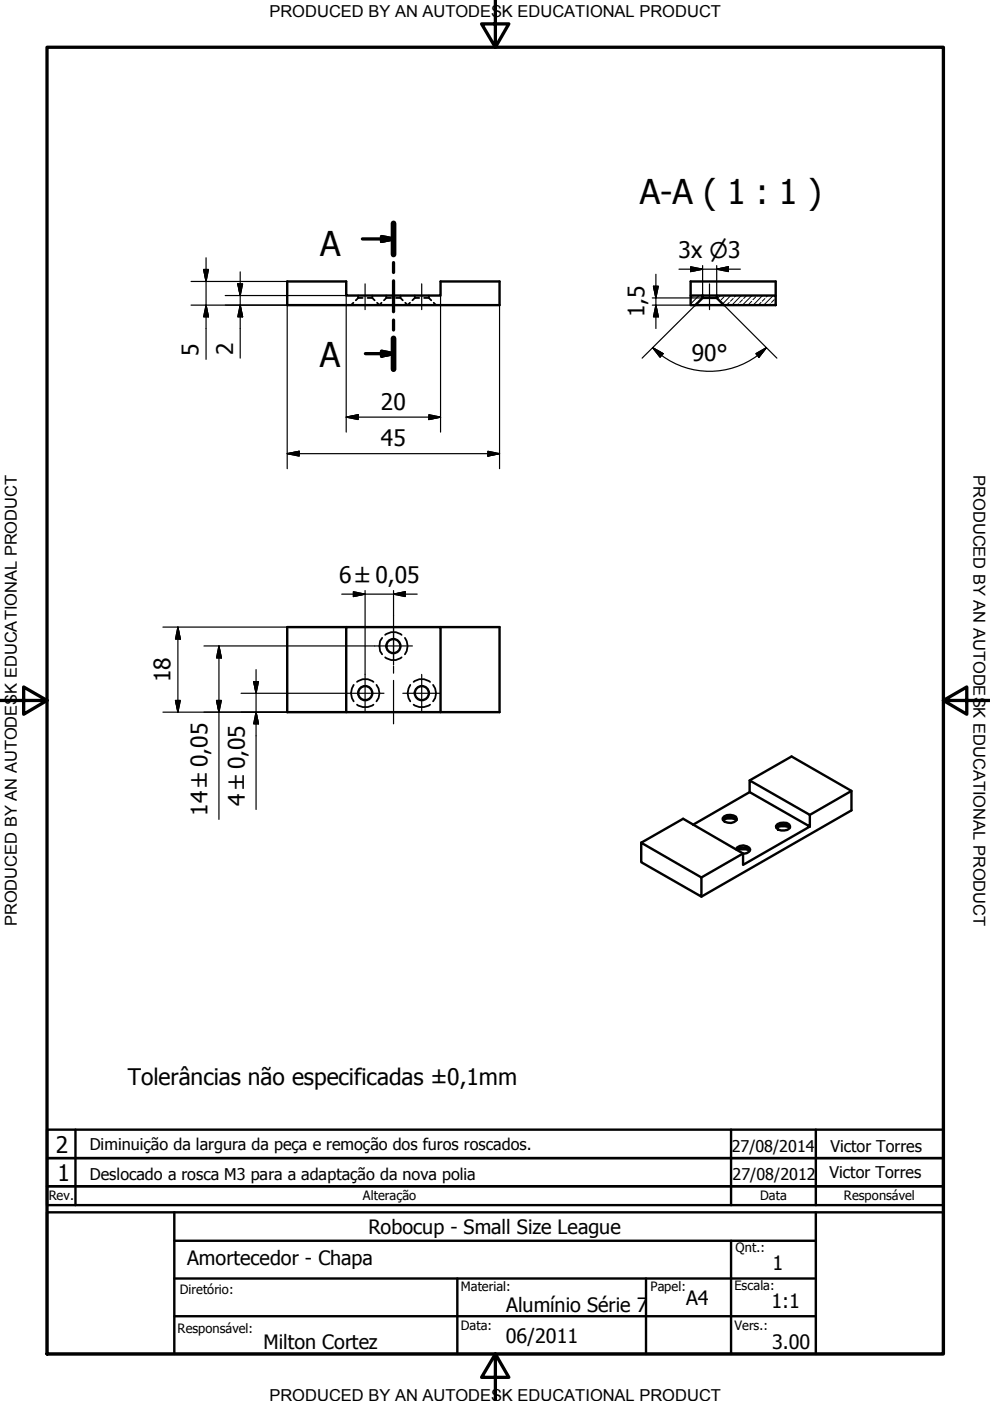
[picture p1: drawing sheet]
<svg xmlns="http://www.w3.org/2000/svg" width="210mm" height="297mm" viewBox="0 0 210 297" stroke-linecap="round" stroke-linejoin="round" font-family="sans-serif">
<!-- layer: Visible (ISO) -->
<g fill="none" stroke="#000" stroke-width=".51">
<path d="M60.9 59.7h12.5v3h20v-3h12.5v5h-45zM146.4 62.7h2.6v.5l-1.6 1.5h-1zM146.4 62.7v-3h18.1v3M147.4 64.7h6.1M149 62.7h3M149 63.2h3M152 62.7h12.5v2h-11l-1.5-1.5zM73.4 133h20v18h-20zM73.4 133h-12.5v18h12.5M93.4 133h12.5v18h-12.5M136 178.7l12.7 7.3v4.1l-12.7-7.3zM153.3 173.7l.9-.2 1.9 .2"/>
<path d="M153.3 173.8a1.88 1.88 0 0 1 2.9 0M153.5 173.1a2.37 2.37 0 0 1 2.5 .1l.2 .4a1.46 1.46 0 0 1-1.9 .8l-.6-.2-.4-.4-.1-.3zM158.9 165.5l8.9-5.1 12.7 7.3v4.1l-31.8 18.3M158.9 167.9l-12 7M164.6 175.4a2 2 0 0 1 2.9 0M164.7 175.4l.8-.2 1.9 .2M164.8 174.7a2.37 2.37 0 0 1 2.5 .1l.2 .4a1.42 1.42 0 0 1-1.9 .9l-.6-.2-.4-.4-.1-.4zM171.7 175.2l-12.8-7.3v-2.4l12.8 7.3v2.4l-14.2 8.2v-2.4l-12.7-7.4-8.8 5.1M180.5 167.7l-8.8 5.1M156.1 180.1a1.73 1.73 0 0 1 3 0l-.3 .5-.5 .3-.8 .1M156.2 180.1a2.08 2.08 0 0 1 2.8 .2M156.3 180.2l1.8-.1 .8 .2"/>
<path d="M157.5 181l-8.8 5"/>
<circle cx="83.4" cy="137" r="1.49"/>
<circle cx="77.4" cy="147" r="1.49"/>
<circle cx="89.4" cy="147" r="1.49"/>
</g>
<!-- layer: Hidden (ISO) -->
<g fill="none" stroke="#000" stroke-width=".38">
<path d="M74.9 64.2l-.5 .5M75.9 63.2h1M75.9 63.2l-.5 .5M75.9 62.7v.2M75.9 63v.2M77.9 63.2h1M78.9 63.2l.5 .5M78.9 62.7v.2M78.9 63v.2M79.9 64.2l.6 .5 .4-.5M81.9 63.2h1M81.9 63.2l-.5 .5"/>
<path d="M81.9 62.7v.2M81.9 63v.2M83.9 63.2h1M84.9 63.2l.5 .5M84.9 62.7v.2M84.9 63v.2M85.9 64.2l.5 .5 .5-.5M87.9 63.2h1M87.9 63.2l-.5 .5M87.9 62.7v.2M87.9 63v.2M89.9 63.2h1"/>
<path d="M90.9 63.2l.5 .5M90.9 62.7v.2M90.9 63v.2M91.9 64.2l.6 .5M81 135.2a2.95 2.95 0 0 0 0 3.5M81.7 139.4a2.8 2.8 0 0 0 3.5 0M81.7 134.6a2.8 2.8 0 0 1 3.5 0M85.9 135.2a2.95 2.95 0 0 1 0 3.5M75 145.2a2.95 2.95 0 0 0 0 3.5M75.7 149.4a3 3 0 0 0 3.5 0M75.7 144.6a2.75 2.75 0 0 1 3.5 0M79.8 145.2a2.72 2.72 0 0 1 0 3.5"/>
<path d="M87 145.2a2.95 2.95 0 0 0 0 3.5M87.7 149.4a3 3 0 0 0 3.5 0M87.7 144.6a2.75 2.75 0 0 1 3.5 0M91.8 145.2a2.72 2.72 0 0 1 0 3.5"/>
</g>
<!-- layer: Section Line (ISO) -->
<path d="M76.8 50.7h6.6M80.9 50.2l2.5 .5-2.5 .5zM83.4 47.4v6.6M83.4 55.7v2.1M83.4 59.5v6.6M77.5 75h5.9M80.9 74.5l2.5 .5-2.5 .5zM83.4 67.9v2.1M83.4 71.7v6.6" fill="none" stroke="#000" stroke-width=".7"/>
<path d="M83.4 47.4v6.6M83.4 71.7v6.6" fill="none" stroke="#000" stroke-width="1.2"/>
<path d="M80.9 51.2l2.5-.5zM80.9 50.2l2.5 .5-2.5 .5zM80.9 75.5l2.5-.5zM80.9 74.5l2.5 .5-2.5 .5z" fill="#000" stroke="#000" stroke-width=".7"/>
<!-- layer: Border (ISO) -->
<path d="M10 10h190v277.1h-190zM105 0v10l-2.9-4.9h5.8l-2.9 4.9M0 148.5h10l-5-2.8v5.7l5-2.9M200 148.5l5 2.9v-5.7l-5 2.8h10M105 287.1l2.9 4.9h-5.8l2.9-4.9v9.9" fill="none" stroke="#000" stroke-width=".7"/>
<!-- layer: Title (ISO) -->
<path d="M10 239.5h190v6h-190zM16 239.5v16M155 239.5v16M173 239.5v16M10 245.5h190v6h-190zM10 251.5h190v4h-190zM37 263.1h136M137 271.1v16" fill="none" stroke="#000" stroke-width=".51"/>
<!-- layer: Title (ANSI) -->
<path d="M10 257h190v30.1h-190zM37 257v30.1M173 257v30.1M37 279.1h136M37 271.1h136M97 271.1v16M155 263.1v24" fill="none" stroke="#000" stroke-width=".51"/>
<!-- layer: Hatch (ISO) -->
<g fill="none" stroke="#000" stroke-width=".21">
<path d="M146.7 63l-.3 .3M147.1 62.7h-.1M147.9 64.1l-.6 .6M148.2 62.7l-1.8 1.7M148.7 63.3l-.6 .6M152.7 63.9h.1M152.7 62.7l-.6 .6M153.5 63l-.6 .5M153.8 62.7h-.1M154.6 64.1l-.5 .6M154.9 62.7l-1.7 1.7M155.4 63.3l-.5 .6"/>
<path d="M156.1 62.7l-.4 .3M156.6 64.4l-.3 .3M157.2 62.7l-2 2M157.4 63.5l-.6 .6M158.2 62.7l-.5 .6M159.4 63.9l-.6 .5M159.4 62.7l-2 2M160.2 63l-.6 .5M160.6 62.7h-.1M161.4 64.1l-.6 .6M161.7 62.7l-2 2M162.2 63.3l-.6 .6"/>
<path d="M162.8 62.7l-.4 .3M163.3 64.4l-.2 .3M164 62.7l-2.1 2M164.1 63.5l-.5 .6M164.4 63.3h.1M164.5 64.4l-.4 .3"/>
</g>
<!-- layer: Dimension (ISO) -->
<g fill="none" stroke="#000" stroke-width=".25">
<path d="M40.5 59.7h20.4M43.2 57.1h1l-.5 2.6zM43.7 54.7v21.5M50.9 57.6v18.3M139.1 58.2v11.4M144 57.1h13M146.4 56.6l2.6 .5-2.6 .5zM149 56.3v6.4M152 57.1l2.4-.5v1zM152 56.3v6.4M40.5 64.7h20.4v34.7M43.7 64.7l.5 2.5h-1z"/>
<path d="M47.8 62.7h25.6v28.9M50.4 60.2h1l-.5 2.5zM50.9 64.7l.5 2.5h-1zM93.4 62.7v28.9M105.9 64.7v34.7M138.3 64.7h9.1l-11.3 11.2M138.3 63.2h10.7M138.4 73.7l2.2 1.3-.6 .7zM138.4 73.7l1.9 1.7M138.6 60.7h1l-.5 2.5zM139.1 64.7l.5 2.5h-1zM153.5 64.7l11.2 11.2"/>
<path d="M160.3 75l2.2-1.3-1.6 2zM162.5 73.7a17 17 0 0 1-22.2 1.7M60.9 96.2l2.5-.5v1zM60.9 96.2h45M73.4 88.4l2.5-.5v1zM73.4 88.4h20M90.9 87.9l2.5 .5-2.5 .5zM103.4 95.7l2.5 .5-2.5 .5zM34.5 133h26.4M37.7 133l.5 2.5h-1zM37.7 133v18M43.2 137h36.2"/>
<path d="M46.4 137l.5 2.5h-1zM46.4 137v36.7M72.5 126h16M74.9 125.5l2.5 .5-2.5 .5zM77.4 125.2v17.8M83.4 126l2.5-.5v1zM83.4 125.2v5.3M34.5 151h26.4M37.2 148.5h1l-.5 2.5zM45.9 148.5h1l-.5 2.5zM51.1 147h22.3M53.8 144.5h1l-.5 2.5z"/>
<path d="M54.3 151l.5 2.5h-1zM54.3 142v29.6"/>
</g>
<g fill="#000" stroke="#000" stroke-width=".25">
<path d="M43.2 57.1l.5 2.6zM43.2 57.1h1l-.5 2.6zM146.4 57.6l2.6-.5zM146.4 56.6l2.6 .5-2.6 .5zM152 57.1l2.4-.5zM152 57.1l2.4-.5v1zM43.7 64.7l.5 2.5zM43.7 64.7l.5 2.5h-1zM50.4 60.2l.5 2.5zM50.4 60.2h1l-.5 2.5zM50.9 64.7l.5 2.5zM50.9 64.7l.5 2.5h-1z"/>
<path d="M138.6 60.7l.5 2.5zM138.6 60.7h1l-.5 2.5zM139.1 64.7l.5 2.5zM139.1 64.7l.5 2.5h-1zM138.4 73.7l2.2 1.3zM138.4 73.7l2.2 1.3-.6 .7zM162.5 73.7l-1.6 2zM160.3 75l2.2-1.3-1.6 2zM60.9 96.2l2.5-.5zM60.9 96.2l2.5-.5v1zM73.4 88.4l2.5-.5zM73.4 88.4l2.5-.5v1z"/>
<path d="M90.9 88.9l2.5-.5zM90.9 87.9l2.5 .5-2.5 .5zM103.4 96.7l2.5-.5zM103.4 95.7l2.5 .5-2.5 .5zM37.7 133l.5 2.5zM37.7 133l.5 2.5h-1zM46.4 137l.5 2.5zM46.4 137l.5 2.5h-1zM74.9 126.5l2.5-.5zM74.9 125.5l2.5 .5-2.5 .5zM83.4 126l2.5-.5zM83.4 126l2.5-.5v1z"/>
<path d="M37.2 148.5l.5 2.5zM37.2 148.5h1l-.5 2.5zM45.9 148.5l.5 2.5zM45.9 148.5h1l-.5 2.5zM53.8 144.5l.5 2.5zM53.8 144.5h1l-.5 2.5zM54.3 151l.5 2.5zM54.3 151l.5 2.5h-1z"/>
</g>
<!-- layer: Centerline (ISO) -->
<path d="M77.4 60.2v5.4M83.4 60.2v5.4M89.4 60.2v5.4M150.4 60.2v5.4M83.4 130.5v9.2M83.4 141.2v1.5M83.4 144.3v9.2" fill="none" stroke="#000" stroke-width=".25"/>
<!-- layer: Center Mark (ISO) -->
<path d="M79.4 137h8M83.4 133v8M73.4 147h8M77.4 143v8M85.4 147h8M89.4 143v8" fill="none" stroke="#000" stroke-width=".25"/>
<g font-size="7.2">
<text x="135.6" y="43.2">A-A ( 1 : 1 )</text>
<text x="67.9" y="54.3">A</text>
<text x="67.8" y="77.8">A</text>
</g>
<g font-size="4.8">
<text x="143.9" y="54.7">3x ⌀3</text>
<text x="136.7" y="67.3" transform="rotate(-90 136.7 67.3)">1,5</text>
<text x="42.1" y="75.4" transform="rotate(-90 42.1 75.4)">5</text>
<text x="49.4" y="75.2" transform="rotate(-90 49.4 75.2)">2</text>
<text x="146.7" y="76.5">90°</text>
<text x="80.8" y="86.9">20</text>
<text x="80.8" y="94.6">45</text>
<text x="71.9" y="123.6">6 ±0,05</text>
<text x="36.1" y="144.6" transform="rotate(-90 36.1 144.6)">18</text>
<text x="44" y="173" transform="rotate(-90 44 173)">14 ±0,05</text>
<text x="51.9" y="170.9" transform="rotate(-90 51.9 170.9)">4 ±0,05</text>
<text x="27.1" y="230">Tolerâncias não especificadas ±0,1mm</text>
<text x="11.8" y="244.5">2</text>
<text x="12.2" y="250.4">1</text>
</g>
<g font-size="4.2">
<text x="78.1" y="261.5">Robocup - Small Size League</text>
<text x="39.7" y="268.2">Amortecedor - Chapa</text>
<text x="163.8" y="269.2">1</text>
<text x="107.3" y="278.2">Alumínio Série 7</text>
<text x="145.5" y="276.7">A4</text>
<text x="163.6" y="277.2">1:1</text>
<text x="55.9" y="286.1">Milton Cortez</text>
<text x="107.3" y="284.7">06/2011</text>
<text x="163.7" y="285.9">3.00</text>
</g>
<g font-size="3.5">
<text x="57.1" y="3.6">PRODUCED BY AN AUTODESK EDUCATIONAL PRODUCT</text>
<text x="206.4" y="100.7" transform="rotate(90 206.4 100.7)">PRODUCED BY AN AUTODESK EDUCATIONAL PRODUCT</text>
<text x="3.6" y="196.4" transform="rotate(-90 3.6 196.4)">PRODUCED BY AN AUTODESK EDUCATIONAL PRODUCT</text>
<text x="57.1" y="297">PRODUCED BY AN AUTODESK EDUCATIONAL PRODUCT</text>
</g>
<g font-size="3.4">
<text x="19" y="243.9">Diminuição da largura da peça e remoção dos furos roscados.</text>
<text x="155.1" y="244.1">27/08/2014</text>
<text x="176.1" y="244.1">Victor Torres</text>
<text x="19" y="250.1">Deslocado a rosca M3 para a adaptação da nova polia</text>
<text x="155.3" y="250.2">27/08/2012</text>
<text x="175.9" y="249.7">Victor Torres</text>
</g>
<g font-size="2.7">
<text x="10.4" y="254.5">Rev.</text>
<text x="77" y="254.5">Alteração</text>
<text x="161.2" y="254.5">Data</text>
<text x="178.9" y="254.4">Responsável</text>
<text x="156" y="265.4">Qnt.:</text>
<text x="38.1" y="274.4">Diretório:</text>
<text x="97.7" y="273.7">Material:</text>
<text x="137.9" y="273.8">Papel:</text>
<text x="155.7" y="273.6">Escala:</text>
<text x="97.7" y="282">Data:</text>
<text x="155.7" y="282">Vers.:</text>
<text x="37.7" y="282.6">Responsável:</text>
</g>
</svg>
